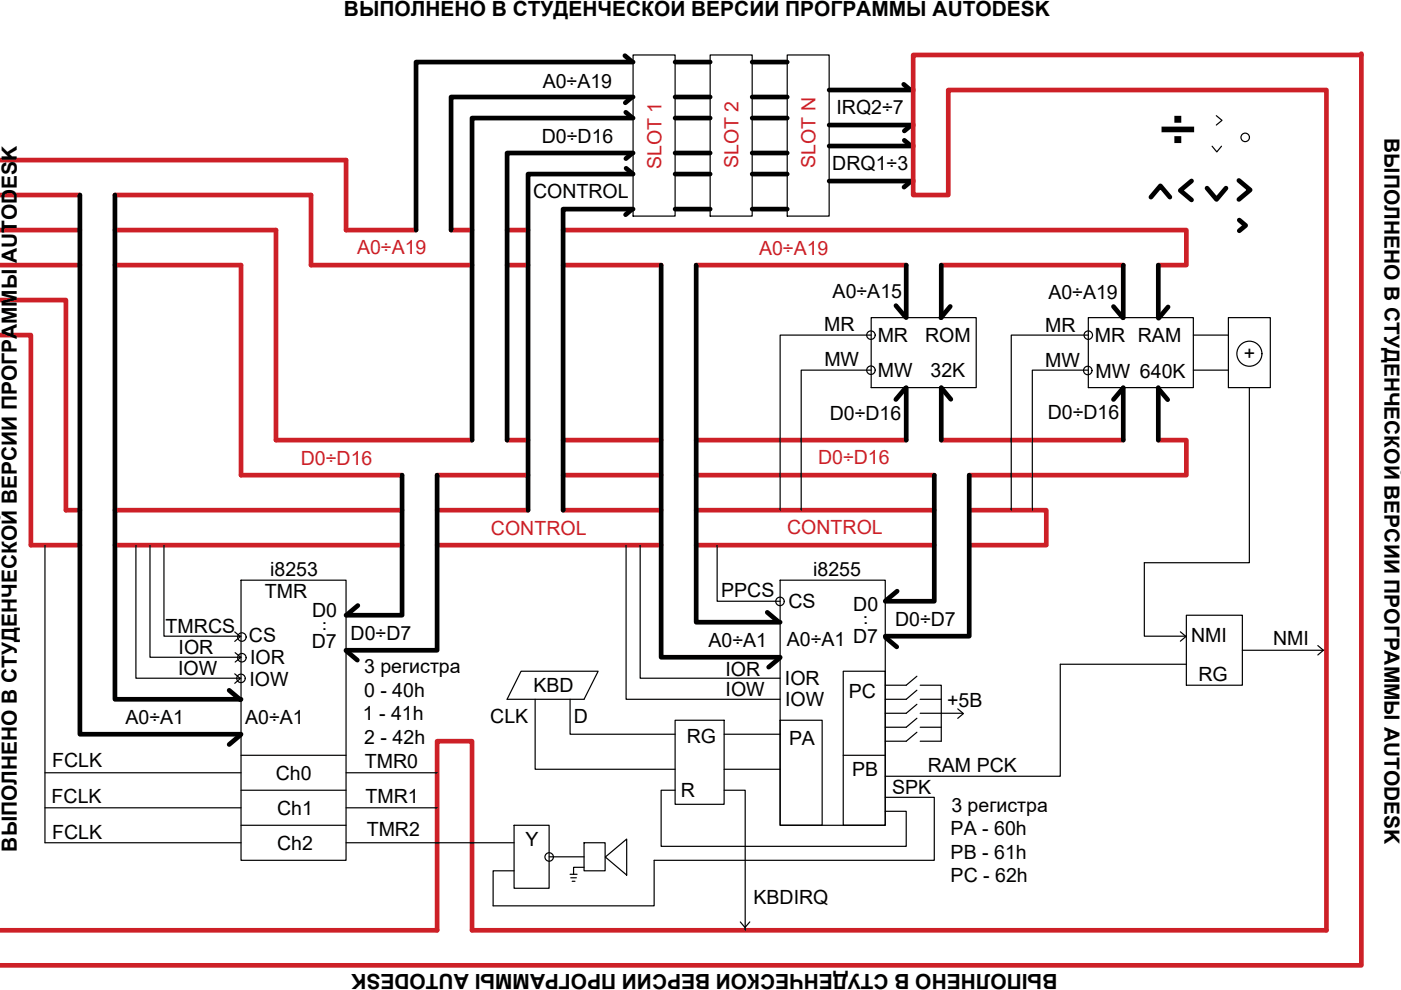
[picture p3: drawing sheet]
<svg xmlns="http://www.w3.org/2000/svg" width="297mm" height="210mm" viewBox="0 0 297 210" stroke-linecap="round" stroke-linejoin="round" font-family="sans-serif">
<!-- layer: 0 -->
<g fill="none" stroke="#000" stroke-width=".99">
<path d="M132.5 11.8l1.3 1.1M134.2 13.2h-46v35.6M143.1 13.2h7.5M159.5 13.2h7.4M175.8 19.1h17.8M191.6 17.9l1.4 1.1M132.7 23.8l1.3 1.1M132.7 35.7l1.4 1.1M133.9 20.7l-1.3 1.1M134.1 32.5l-1.4 1.1M134.2 20.6h-38.6v28.2M134.2 25h-34.1v68.3"/>
<path d="M134.2 32.4h-26.7v60.9M134.2 36.9h-22.2v71.3M143.1 20.6h7.5M143.1 25h7.5M143.1 32.4h7.5M143.1 36.9h7.5M159.5 20.6h7.4M159.5 25h7.4M159.5 32.4h7.4M159.5 36.9h7.4M175.8 26.5h17.8M175.8 38.4h17.8"/>
<path d="M175.8 31h17.8M191.7 29.8l1.4 1.1M193 38.5l-1.3 1.2M193.1 26.6l-1.4 1.2M252.6 38.4l-2.4 2 2.4 2M255.9 39.9l2 2.4 2-2.4M262.7 38.3l2.4 2-2.4 2M16.9 41.4v114.3h34.2M24.4 41.4v106.9h26.7M134 44.4l-1.4 1.1M134.2 44.3h-14.8v63.9M140.2 56.2v83.2h25.2"/>
<path d="M143.1 44.3h7.5M147.6 56.2v75.7h17.8M159.5 44.3h7.4M192.1 56.2v11.1M199.6 56.2v11.1M238.2 56.2v11.1M244 41.8l2-2.4 2 2.4M245.6 56.2v11.1M262.7 46.7l1.4 1.1-1.4 1.1M190 64.8l2 2.4M201.5 65l-2 2.4M236.1 65l2 2.4"/>
<path d="M247.7 65.1l-2.1 2.4M191.9 82.3l-2 2.4M192.1 82.2v11.1M199.6 82.2v11.1M199.6 82.3l2 2.4M238.1 82.3l-2 2.4M238.2 82.2v11.1M245.6 82.4l2 2.3M245.6 82.2v11.1M85.2 100.7v29.7h-11.8M92.7 100.7v37.2h-19.3M198.1 100.7v26.8h-10.4"/>
<path d="M205.5 100.7v34.2h-17.8M73.4 138l2.4 2M75.9 128.4l-2.4 2M162.7 129.8l2.4 2M165.4 139.5l-2.4 1.9M187.7 135.1l2.4 2.1M190.2 125.3l-2.4 2M48.6 146.4l2.4 2M51 155.8l-2.4 2.1"/>
</g>
<g fill="none" stroke="#cd2027" stroke-width=".99">
<path d="M288.6 11.7h-95v29.7h7.4v-22.3h80.2v178.1h-181.1v-40h-7.4v40h-92.6M288.6 11.4v193M.1 33.9h73.3v14.9h14.8M.1 41.4h16.8M.1 56.2h16.8M.1 48.8h16.8M24.4 41.4h41.5v14.8h34.2M24.4 56.2h26.7v44.5h34.1M24.4 48.8h34.1v44.5h41.6M95.6 48.8h4.5M107.5 56.2h4.5M107.5 48.8h4.5"/>
<path d="M119.4 48.8h132.1v7.4h-5.9M119.4 56.2h20.8M147.6 56.2h44.5M199.6 56.2h38.6M.1 63.6h13.9v44.6h2.9M.1 71h6.4v44.6h10.4M107.5 93.3h4.5M119.4 93.3h20.8M147.6 93.3h44.5M199.6 93.3h38.6M245.6 93.3h5.9v7.4h-46M24.4 115.6h60.8"/>
<path d="M24.4 108.2h60.8M92.7 100.7h19.3M92.7 115.6h47.5M92.7 108.2h19.3M119.4 100.7h20.8M119.4 108.2h20.8M147.6 100.7h50.5M147.6 115.6h50.5M147.6 108.2h50.5M205.5 108.2h16.3v7.4h-16.3M.1 204.7h288.5"/>
</g>
<g fill="none" stroke="#000" stroke-width=".25">
<path d="M134.2 11.7h8.9v34.1h-8.9zM150.6 11.7h8.9v34.1h-8.9zM166.9 11.7h8.9v34.1h-8.9zM257 31l1 1.2 1-1.2M257.9 24.5l1.2 1-1.2 1M184.7 78.5h-14.8v29.7M184.7 71h-19.3v37.2M184.7 67.3h22.3v14.9h-22.3zM230.7 71h-16.3v37.2M230.7 78.5h-11.8v29.7M230.7 67.3h22.3v14.9h-22.3zM253 71h7.4"/>
<path d="M253 78.5h7.4M260.4 67.3h8.9v14.9h-8.9zM264.9 82.2v37.1h-22.3v15.6h8.9M9.5 115.6v63.1h41.6M28.8 115.6v28.2h22.3M31.8 115.6v23.8h19.3M34.8 115.6v19.3h16.3M132.7 115.6v32.7h32.7M135.7 115.6v28.2h29.7M152 115.6v11.9h13.4M49.8 134l1.2 1-1.2 1M49.9 138.4l1.2 1-1.2 1"/>
<path d="M51.1 123h22.3v59.4h-22.3zM165.4 123h22.3v52h-22.3zM250.3 134l1.1 1-1.1 .9M251.5 130.4h11.9v14.9h-11.9zM263.4 137.9h17.8M279.4 136.9l1.2 1-1.2 1M49.8 142.9l1.2 1-1.2 1M110.5 142.3h16.3l-3 6h-16.3zM113.5 148.3v14.8h29.6M120.9 148.3v7.4h22.2M143.1 152.7h10.4v17.8h-10.4zM153.5 155.7h11.9"/>
<path d="M165.4 152.7h8.9v22.3h-8.9zM178.8 142.3h8.9v32.7h-8.9zM194.4 146.3l-2.3 2h-4.4M194.4 143.4l-2.3 1.9h-4.4M194.4 149.3l-2.3 1.9h-4.4M194.4 152.3l-2.3 1.9h-4.4M194.4 155.3l-2.3 1.9h-4.4M195.1 145.3h4.5v11.9h-4.5M195.1 148.3h4.5M195.1 151.2h8.9M195.1 154.2h4.5M203.1 150.3l1.2 1-1.2 1"/>
<path d="M251.5 140.8h-26.7v23.8h-37.1M9.5 171.3h41.6M9.5 163.8h41.6M51.1 175h22.3M51.1 167.5h22.3M51.1 160.1h22.3M73.4 178.7h35.6M73.4 171.3h19.3M73.4 163.8h19.3M109 175h7.4v13.3h-7.4zM123.8 178.7h4.5v5.9h-4.5zM143.1 167.5h-2.9v11.9h51.9v-7.4h-4.4"/>
<path d="M153.5 167.5h4.5v29.7M153.5 163.1h11.9M178.8 160.1h8.9M187.7 169.1h10.4v13.3h-59.4v9.7h-34.2v-7.5h4.5M116.4 181.7h7.4M120.9 185.4h1.5M121 186.1h1.2M121.3 186.9h.6M123.8 183.9h-2.2v1.5M128.3 181.7l4.6-3.8v7.6zM157 195.5l1 1.2 1-1.2"/>
<circle cx="264" cy="29.1" r=".9"/>
<circle cx="184.7" cy="78.5" r=".9"/>
<circle cx="184.7" cy="71.1" r=".9"/>
<circle cx="230.6" cy="78.6" r=".9"/>
<circle cx="230.7" cy="71.1" r=".9"/>
<circle cx="264.9" cy="75" r="2.66"/>
<circle cx="51.3" cy="135.1" r=".9"/>
<circle cx="51.3" cy="139.4" r=".9"/>
<circle cx="165.4" cy="127.5" r=".9"/>
<circle cx="51.1" cy="143.8" r=".9"/>
<circle cx="116.4" cy="181.7" r=".9"/>
</g>
<text font-size="14.6" x="245.7" y="32.6">÷</text>
<g font-size="4.4">
<text x="72.9" y="3.4">ВЫПОЛНЕНО В СТУДЕНЧЕСКОЙ ВЕРСИИ ПРОГРАММЫ AUTODESK</text>
<text x="293.6" y="29.3" transform="rotate(90 293.6 29.3)">ВЫПОЛНЕНО В СТУДЕНЧЕСКОЙ ВЕРСИИ ПРОГРАММЫ AUTODESK</text>
<text x="3.5" y="180.5" transform="rotate(-90 3.5 180.5)">ВЫПОЛНЕНО В СТУДЕНЧЕСКОЙ ВЕРСИИ ПРОГРАММЫ AUTODESK</text>
<text x="224.2" y="206.4" transform="rotate(180 224.2 206.4)">ВЫПОЛНЕНО В СТУДЕНЧЕСКОЙ ВЕРСИИ ПРОГРАММЫ AUTODESK</text>
</g>
<g font-size="4.1">
<text x="115.1" y="18.7">A0÷A19</text>
<text x="177.3" y="24.2">IRQ2÷7</text>
<text x="114.9" y="30.3">D0÷D16</text>
<text x="176.5" y="36.1">DRQ1÷3</text>
<text x="113" y="42.1">CONTROL</text>
<text x="176.5" y="63.2">A0÷A15</text>
<text x="222.3" y="63.3">A0÷A19</text>
<text x="174.7" y="70.2">MR</text>
<text x="221.6" y="70.3">MR</text>
<text x="174.8" y="77.7">MW</text>
<text x="186.1" y="72.6">MR</text>
<text x="196.1" y="72.6">ROM</text>
<text x="221.6" y="77.8">MW</text>
<text x="232.1" y="72.6">MR RAM</text>
<text x="263.7" y="76.4">+</text>
<text x="186.1" y="79.9">MW</text>
<text x="197.3" y="79.9">32K</text>
<text x="232.2" y="80.1">MW 640K</text>
<text x="175.9" y="89">D0÷D16</text>
<text x="222.1" y="88.8">D0÷D16</text>
<text x="57.3" y="122">i8253</text>
<text x="172.4" y="122.1">i8255</text>
<text x="56.2" y="126.8">TMR</text>
<text x="66.2" y="130.7">D0</text>
<text x="152.9" y="126.6">PPCS</text>
<text x="167.2" y="128.9">CS</text>
<text x="180.9" y="129.5">D0</text>
<text x="183" y="131">.</text>
<text x="35.1" y="134.3">TMRCS</text>
<text x="52.8" y="136.2">CS</text>
<text x="66.1" y="137.5">D7</text>
<text x="68.2" y="132.2">.</text>
<text x="68.3" y="133.6">.</text>
<text x="74.3" y="135.7">D0÷D7</text>
<text x="150.2" y="137.2">A0÷A1</text>
<text x="166.8" y="137">A0÷A1 D7</text>
<text x="183" y="132.4">.</text>
<text x="189.8" y="132.8">D0÷D7</text>
<text x="252.5" y="136.2">NMI</text>
<text x="269.9" y="136.8">NMI</text>
<text x="37.8" y="143.1">IOW</text>
<text x="37.9" y="138.7">IOR</text>
<text x="53" y="140.8">IOR</text>
<text x="77.2" y="142.8">3 регистра</text>
<text x="153.8" y="143.3">IOR</text>
<text x="52.9" y="145.5">IOW</text>
<text x="77.2" y="147.7">0 - 40h</text>
<text x="113.1" y="146.8">KBD</text>
<text x="153.8" y="147.5">IOW</text>
<text x="166.4" y="145.2">IOR</text>
<text x="166.5" y="149.7">IOW</text>
<text x="180" y="148">PC</text>
<text x="200.8" y="149.8">+5B</text>
<text x="254.1" y="144.3">RG</text>
<text x="26.6" y="153.6">A0÷A1</text>
<text x="52" y="153.4">A0÷A1</text>
<text x="76.9" y="152.7">1 - 41h</text>
<text x="103.9" y="153.3">CLK</text>
<text x="121.7" y="153.2">D</text>
<text x="77.2" y="157.6">2 - 42h</text>
<text x="145.6" y="157.6">RG</text>
<text x="167.3" y="157.9">PА</text>
<text x="11.1" y="162.7">FCLK</text>
<text x="58.5" y="165.4">Ch0</text>
<text x="77.4" y="162.8">TMR0</text>
<text x="180.7" y="164.5">PB</text>
<text x="196.7" y="163.7">RAM PCK</text>
<text x="11" y="170.2">FCLK</text>
<text x="58.7" y="172.9">Ch1</text>
<text x="77.5" y="170.2">TMR1</text>
<text x="144.3" y="169">R</text>
<text x="189.1" y="168.3">SPK</text>
<text x="201.7" y="172.2">3 регистра</text>
<text x="11.1" y="177.9">FCLK</text>
<text x="77.8" y="177.3">TMR2</text>
<text x="111.4" y="179.4">Y</text>
<text x="201.6" y="177.1">PA - 60h</text>
<text x="58.7" y="180.1">Ch2</text>
<text x="201.6" y="182.1">PB - 61h</text>
<text x="159.8" y="191.6">KBDIRQ</text>
<text x="201.6" y="187.1">PC - 62h</text>
</g>
<g font-size="4.1" fill="#cd2027">
<text x="140.3" y="35.9" transform="rotate(-90 140.3 35.9)">SLOT 1</text>
<text x="156.6" y="35.7" transform="rotate(-90 156.6 35.7)">SLOT 2</text>
<text x="172.9" y="35.6" transform="rotate(-90 172.9 35.6)">SLOT N</text>
<text x="75.7" y="53.8">A0÷A19</text>
<text x="160.9" y="54">A0÷A19</text>
<text x="63.8" y="98.5">D0÷D16</text>
<text x="173.4" y="98.3">D0÷D16</text>
<text x="104.1" y="113.4">CONTROL</text>
<text x="166.9" y="113.3">CONTROL</text>
</g>
</svg>
